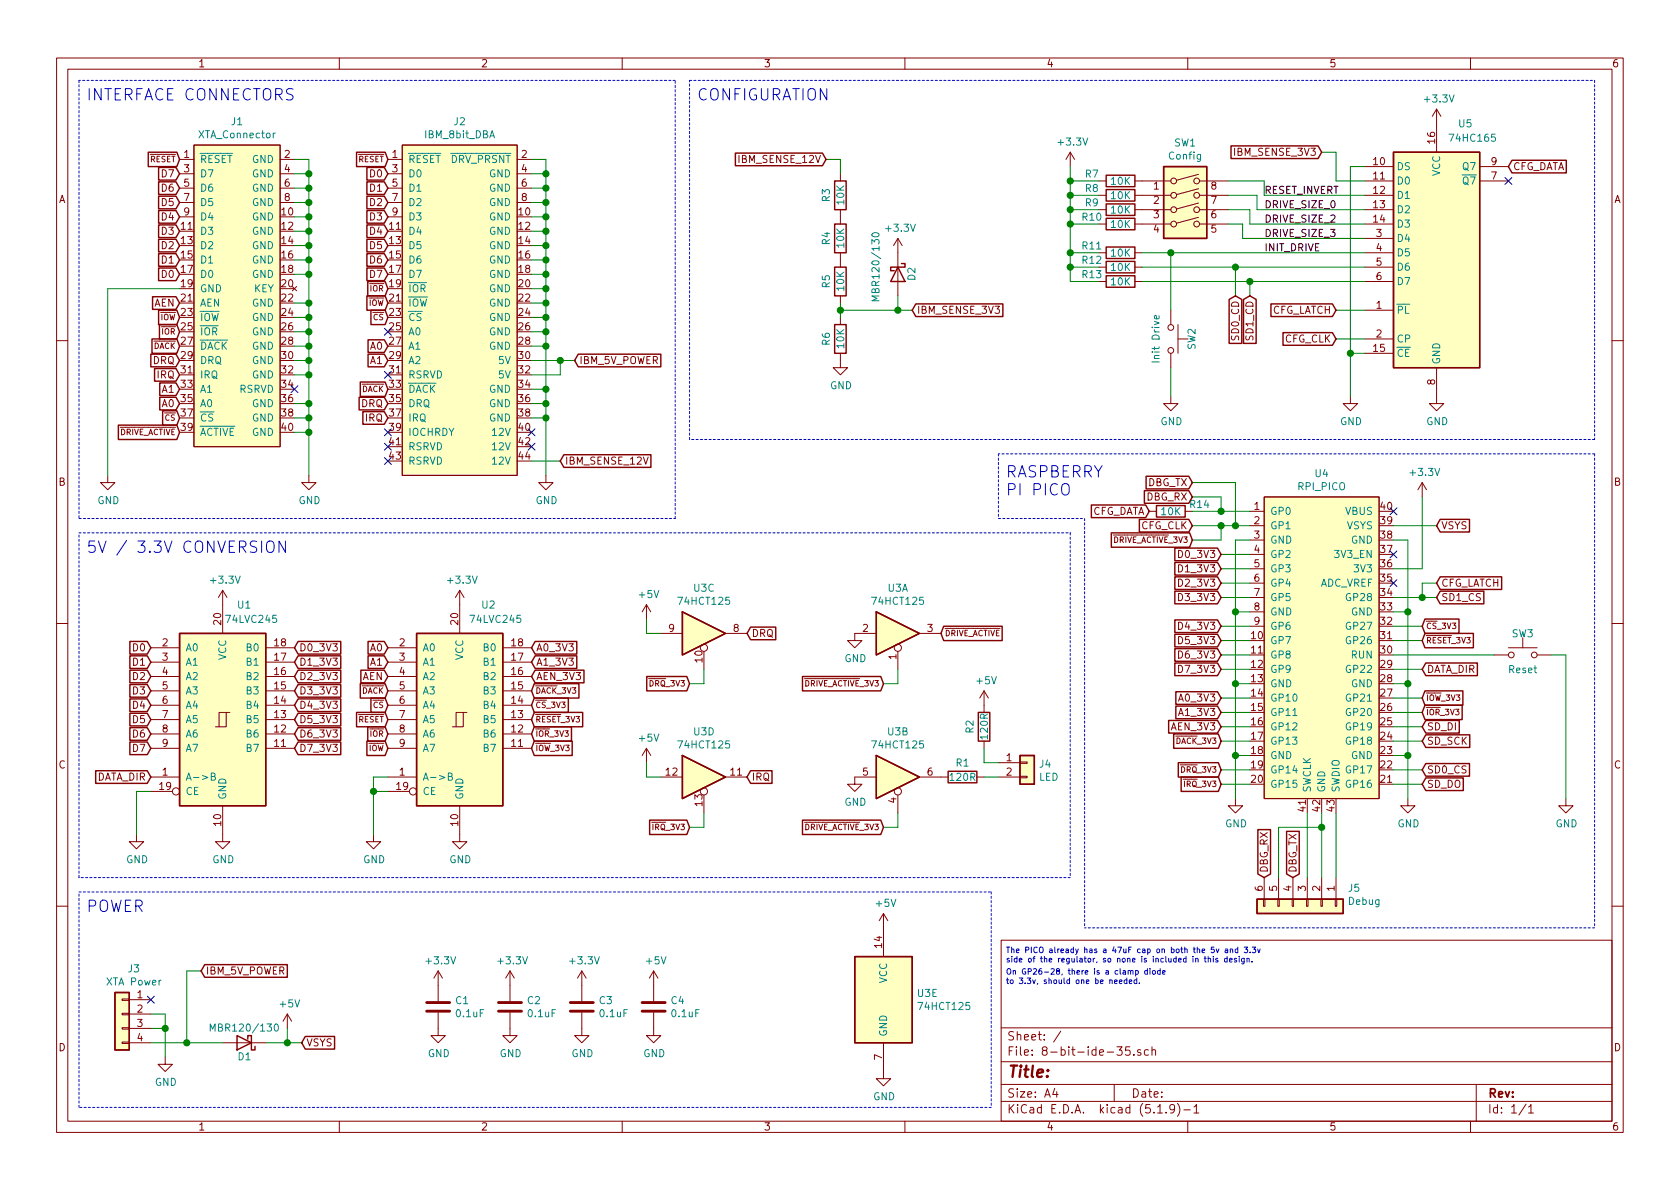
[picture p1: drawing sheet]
EESchema Schematic File Version 4
EELAYER 30 0
EELAYER END
$Descr A4 11693 8268
encoding utf-8
Sheet 1 1
Title ""
Date ""
Rev ""
Comp ""
Comment1 ""
Comment2 ""
Comment3 ""
Comment4 ""
$EndDescr
$Comp
L power:GND #PWR0101
U 1 1
P 3800 3300
F 0 "#PWR0101" H 3800 3050 50  0001 C CNN
F 1 "GND" H 3805 3127 50  0000 C CNN
F 2 "" H 3800 3300 50  0001 C CNN
F 3 "" H 3800 3300 50  0001 C CNN
	1    3800 3300
	1    0    0    -1  
$EndComp
Wire Wire Line
	2150 3300 2150 3000
Wire Wire Line
	2150 1100 2050 1100
Wire Wire Line
	2050 1200 2150 1200
Connection ~ 2150 1200
Wire Wire Line
	2150 1200 2150 1100
Wire Wire Line
	2050 1300 2150 1300
Connection ~ 2150 1300
Wire Wire Line
	2150 1300 2150 1200
Wire Wire Line
	2050 1400 2150 1400
Connection ~ 2150 1400
Wire Wire Line
	2150 1400 2150 1300
Wire Wire Line
	2050 1500 2150 1500
Connection ~ 2150 1500
Wire Wire Line
	2150 1500 2150 1400
Wire Wire Line
	2050 1600 2150 1600
Connection ~ 2150 1600
Wire Wire Line
	2150 1600 2150 1500
Wire Wire Line
	2050 1700 2150 1700
Connection ~ 2150 1700
Wire Wire Line
	2150 1700 2150 1600
Wire Wire Line
	2050 1800 2150 1800
Connection ~ 2150 1800
Wire Wire Line
	2150 1800 2150 1700
Wire Wire Line
	2050 1900 2150 1900
Connection ~ 2150 1900
Wire Wire Line
	2150 1900 2150 1800
Wire Wire Line
	2050 2100 2150 2100
Connection ~ 2150 2100
Wire Wire Line
	2150 2100 2150 1900
Wire Wire Line
	2050 2200 2150 2200
Connection ~ 2150 2200
Wire Wire Line
	2150 2200 2150 2100
Wire Wire Line
	2050 2300 2150 2300
Connection ~ 2150 2300
Wire Wire Line
	2150 2300 2150 2200
Wire Wire Line
	2050 3000 2150 3000
Connection ~ 2150 3000
Wire Wire Line
	2150 3000 2150 2900
Wire Wire Line
	2050 2900 2150 2900
Connection ~ 2150 2900
Wire Wire Line
	2150 2900 2150 2800
Wire Wire Line
	2050 2800 2150 2800
Connection ~ 2150 2800
Wire Wire Line
	2050 2600 2150 2600
Connection ~ 2150 2600
Wire Wire Line
	2150 2600 2150 2500
Wire Wire Line
	2050 2500 2150 2500
Connection ~ 2150 2500
Wire Wire Line
	2150 2500 2150 2400
Wire Wire Line
	2050 2400 2150 2400
Connection ~ 2150 2400
Wire Wire Line
	2150 2400 2150 2300
Text GLabel 1250 2900 0    39   Input ~ 0
~CS
Text GLabel 1250 3000 0    39   Input ~ 0
~DRIVE_ACTIVE
Text GLabel 1250 2800 0    50   Input ~ 0
A0
Text GLabel 1250 2700 0    50   Input ~ 0
A1
Text GLabel 1250 1100 0    39   Input ~ 0
~RESET
Text GLabel 1250 1200 0    50   Input ~ 0
D7
Text GLabel 1250 1300 0    50   Input ~ 0
D6
Text GLabel 1250 1400 0    50   Input ~ 0
D5
Text GLabel 1250 1500 0    50   Input ~ 0
D4
Text GLabel 1250 1600 0    50   Input ~ 0
D3
Text GLabel 1250 1800 0    50   Input ~ 0
D1
Text GLabel 1250 1900 0    50   Input ~ 0
D0
Text GLabel 1250 1700 0    50   Input ~ 0
D2
$Comp
L power:GND #PWR0102
U 1 1
P 750 3300
F 0 "#PWR0102" H 750 3050 50  0001 C CNN
F 1 "GND" H 755 3127 50  0000 C CNN
F 2 "" H 750 3300 50  0001 C CNN
F 3 "" H 750 3300 50  0001 C CNN
	1    750  3300
	1    0    0    -1  
$EndComp
Wire Wire Line
	1250 2000 750  2000
Wire Wire Line
	750  2000 750  3300
Text GLabel 1250 2100 0    50   Input ~ 0
AEN
Text GLabel 1250 2200 0    39   Input ~ 0
~IOW
Text GLabel 1250 2300 0    39   Input ~ 0
~IOR
Text GLabel 1250 2400 0    39   Input ~ 0
~DACK
Text GLabel 1250 2500 0    50   Input ~ 0
DRQ
Text GLabel 1250 2600 0    50   Input ~ 0
IRQ
$Comp
L 00Custom:XTA_Connector J1
U 1 1
P 1650 2000
F 0 "J1" H 1650 3165 50  0000 C CNN
F 1 "XTA_Connector" H 1650 3074 50  0000 C CNN
F 2 "" H 1650 3050 50  0001 C CNN
F 3 "" H 1650 3050 50  0001 C CNN
	1    1650 2000
	1    0    0    -1  
$EndComp
Wire Wire Line
	2150 2600 2150 2800
NoConn ~ 2050 2700
$Comp
L 00Custom:IBM_8bit_DBA J2
U 1 1
P 3200 2000
F 0 "J2" H 3200 3165 50  0000 C CNN
F 1 "IBM_8bit_DBA" H 3200 3074 50  0000 C CNN
F 2 "" H 3200 3050 50  0001 C CNN
F 3 "" H 3200 3050 50  0001 C CNN
	1    3200 2000
	1    0    0    -1  
$EndComp
Text GLabel 2700 1100 0    39   Input ~ 0
~RESET
Text GLabel 2700 1900 0    50   Input ~ 0
D7
Text GLabel 2700 1800 0    50   Input ~ 0
D6
Text GLabel 2700 1700 0    50   Input ~ 0
D5
Text GLabel 2700 1600 0    50   Input ~ 0
D4
Text GLabel 2700 1500 0    50   Input ~ 0
D3
Text GLabel 2700 1300 0    50   Input ~ 0
D1
Text GLabel 2700 1200 0    50   Input ~ 0
D0
Text GLabel 2700 1400 0    50   Input ~ 0
D2
Text GLabel 2700 2000 0    39   Input ~ 0
~IOR
Text GLabel 2700 2100 0    39   Input ~ 0
~IOW
Text GLabel 2700 2200 0    39   Input ~ 0
~CS
NoConn ~ 2700 2300
Text GLabel 2700 2400 0    50   Input ~ 0
A0
Text GLabel 2700 2500 0    50   Input ~ 0
A1
NoConn ~ 2700 2600
NoConn ~ 2700 3100
NoConn ~ 2700 3200
NoConn ~ 3700 3000
NoConn ~ 3700 3100
Text GLabel 2700 2700 0    39   Input ~ 0
~DACK
Text GLabel 2700 2800 0    50   Input ~ 0
DRQ
Text GLabel 2700 2900 0    50   Input ~ 0
IRQ
NoConn ~ 2700 3000
$Comp
L power:GND #PWR01
U 1 1
P 2150 3300
F 0 "#PWR01" H 2150 3050 50  0001 C CNN
F 1 "GND" H 2155 3127 50  0000 C CNN
F 2 "" H 2150 3300 50  0001 C CNN
F 3 "" H 2150 3300 50  0001 C CNN
	1    2150 3300
	1    0    0    -1  
$EndComp
Wire Wire Line
	3700 1200 3800 1200
Wire Wire Line
	3800 1200 3800 1300
Wire Wire Line
	3700 1300 3800 1300
Connection ~ 3800 1300
Wire Wire Line
	3800 1300 3800 1400
Wire Wire Line
	3700 1400 3800 1400
Connection ~ 3800 1400
Wire Wire Line
	3800 1400 3800 1500
Wire Wire Line
	3800 1500 3700 1500
Connection ~ 3800 1500
Wire Wire Line
	3800 1500 3800 1600
Wire Wire Line
	3700 1600 3800 1600
Connection ~ 3800 1600
Wire Wire Line
	3800 1600 3800 1700
Wire Wire Line
	3700 1700 3800 1700
Connection ~ 3800 1700
Wire Wire Line
	3800 1700 3800 1800
Wire Wire Line
	3700 1800 3800 1800
Connection ~ 3800 1800
Wire Wire Line
	3800 1800 3800 1900
Wire Wire Line
	3700 1900 3800 1900
Connection ~ 3800 1900
Wire Wire Line
	3800 1900 3800 2000
Wire Wire Line
	3700 2000 3800 2000
Connection ~ 3800 2000
Wire Wire Line
	3800 2000 3800 2100
Wire Wire Line
	3700 2100 3800 2100
Connection ~ 3800 2100
Wire Wire Line
	3800 2100 3800 2200
Wire Wire Line
	3700 2200 3800 2200
Connection ~ 3800 2200
Wire Wire Line
	3700 2300 3800 2300
Wire Wire Line
	3800 2200 3800 2300
Connection ~ 3800 2300
Wire Wire Line
	3800 2300 3800 2400
Wire Wire Line
	3700 2400 3800 2400
Connection ~ 3800 2400
Wire Wire Line
	3800 2400 3800 2700
Wire Wire Line
	3700 2700 3800 2700
Connection ~ 3800 2700
Wire Wire Line
	3800 2700 3800 2800
Wire Wire Line
	3700 2800 3800 2800
Connection ~ 3800 2800
Wire Wire Line
	3800 2800 3800 2900
Wire Wire Line
	3700 2900 3800 2900
Connection ~ 3800 2900
Wire Wire Line
	3800 2900 3800 3300
Wire Wire Line
	3900 2500 3700 2500
Wire Wire Line
	3700 2600 3900 2600
Wire Wire Line
	3900 2600 3900 2500
Wire Wire Line
	3700 3200 3900 3200
Text GLabel 3900 3200 2    50   Input ~ 0
IBM_SENSE_12V
Connection ~ 3800 1200
Wire Wire Line
	3800 1100 3800 1200
Wire Wire Line
	3700 1100 3800 1100
$Comp
L 00Custom:RPI_PICO U4
U 1 1
P 9200 4450
F 0 "U4" H 9200 5615 50  0000 C CNN
F 1 "RPI_PICO" H 9200 5524 50  0000 C CNN
F 2 "" H 9200 5450 50  0001 C CNN
F 3 "" H 9200 5450 50  0001 C CNN
	1    9200 4450
	1    0    0    -1  
$EndComp
$Comp
L power:GND #PWR017
U 1 1
P 8600 5550
F 0 "#PWR017" H 8600 5300 50  0001 C CNN
F 1 "GND" H 8605 5377 50  0000 C CNN
F 2 "" H 8600 5550 50  0001 C CNN
F 3 "" H 8600 5550 50  0001 C CNN
	1    8600 5550
	1    0    0    -1  
$EndComp
$Comp
L power:GND #PWR019
U 1 1
P 9800 5550
F 0 "#PWR019" H 9800 5300 50  0001 C CNN
F 1 "GND" H 9805 5377 50  0000 C CNN
F 2 "" H 9800 5550 50  0001 C CNN
F 3 "" H 9800 5550 50  0001 C CNN
	1    9800 5550
	1    0    0    -1  
$EndComp
Wire Wire Line
	8600 5550 8600 5250
Wire Wire Line
	8600 3750 8700 3750
Wire Wire Line
	8700 4250 8600 4250
Connection ~ 8600 4250
Wire Wire Line
	8600 4250 8600 3750
Wire Wire Line
	8700 4750 8600 4750
Connection ~ 8600 4750
Wire Wire Line
	8600 4750 8600 4250
Wire Wire Line
	8700 5250 8600 5250
Connection ~ 8600 5250
Wire Wire Line
	8600 5250 8600 4750
Wire Wire Line
	9800 5550 9800 5250
Wire Wire Line
	9800 3750 9700 3750
Wire Wire Line
	9700 5250 9800 5250
Connection ~ 9800 5250
Wire Wire Line
	9800 5250 9800 4750
Wire Wire Line
	9700 4750 9800 4750
Connection ~ 9800 4750
Wire Wire Line
	9800 4750 9800 4250
Wire Wire Line
	9700 4250 9800 4250
Connection ~ 9800 4250
Wire Wire Line
	9800 4250 9800 3750
NoConn ~ 9700 3550
$Comp
L power:+3.3V #PWR020
U 1 1
P 9900 3450
F 0 "#PWR020" H 9900 3300 50  0001 C CNN
F 1 "+3.3V" H 9915 3623 50  0000 C CNN
F 2 "" H 9900 3450 50  0001 C CNN
F 3 "" H 9900 3450 50  0001 C CNN
	1    9900 3450
	1    0    0    -1  
$EndComp
Wire Wire Line
	9700 3950 9900 3950
Wire Wire Line
	9900 3950 9900 3450
NoConn ~ 9700 3850
NoConn ~ 9700 4050
$Comp
L Switch:SW_Push SW3
U 1 1
P 10600 4550
F 0 "SW3" H 10600 4700 50  0000 C CNN
F 1 "Reset" H 10600 4450 50  0000 C CNN
F 2 "" H 10600 4750 50  0001 C CNN
F 3 "~" H 10600 4750 50  0001 C CNN
	1    10600 4550
	1    0    0    -1  
$EndComp
$Comp
L power:GND #PWR021
U 1 1
P 10900 5550
F 0 "#PWR021" H 10900 5300 50  0001 C CNN
F 1 "GND" H 10905 5377 50  0000 C CNN
F 2 "" H 10900 5550 50  0001 C CNN
F 3 "" H 10900 5550 50  0001 C CNN
	1    10900 5550
	1    0    0    -1  
$EndComp
Wire Wire Line
	10900 5550 10900 4550
Wire Wire Line
	10900 4550 10800 4550
Wire Wire Line
	10400 4550 9700 4550
Text GLabel 8500 3850 0    50   Input ~ 0
D0_3V3
Text GLabel 8500 3950 0    50   Input ~ 0
D1_3V3
Text GLabel 8500 4050 0    50   Input ~ 0
D2_3V3
Wire Wire Line
	8500 3850 8700 3850
Text GLabel 8500 4150 0    50   Input ~ 0
D3_3V3
Wire Wire Line
	8500 3950 8700 3950
Text GLabel 8500 4350 0    50   Input ~ 0
D4_3V3
Wire Wire Line
	8500 4050 8700 4050
Text GLabel 8500 4450 0    50   Input ~ 0
D5_3V3
Wire Wire Line
	8500 4150 8700 4150
Text GLabel 8500 4550 0    50   Input ~ 0
D6_3V3
Wire Wire Line
	8500 4350 8700 4350
Text GLabel 8500 4650 0    50   Input ~ 0
D7_3V3
Wire Wire Line
	8500 4450 8700 4450
Text GLabel 8500 4850 0    50   Input ~ 0
A0_3V3
Wire Wire Line
	8500 4550 8700 4550
Text GLabel 8500 4950 0    50   Input ~ 0
A1_3V3
Wire Wire Line
	8500 4650 8700 4650
Text Notes 7000 6850 0    39   ~ 0
On GP26-28, there is a clamp diode\nto 3.3v, should one be needed.
Wire Wire Line
	8500 4850 8700 4850
Text GLabel 8500 5050 0    50   Input ~ 0
AEN_3V3
Text GLabel 8500 5150 0    39   Input ~ 0
~DACK~_3V3
Text GLabel 8500 5350 0    39   Input ~ 0
~DRQ~_3V3
Text GLabel 8500 5450 0    39   Input ~ 0
~IRQ~_3V3
Text GLabel 9900 4950 2    39   Input ~ 0
~IOR~_3V3
Text GLabel 9900 4850 2    39   Input ~ 0
~IOW~_3V3
Text GLabel 9900 4450 2    39   Input ~ 0
~RESET~_3V3
Wire Wire Line
	8500 4950 8700 4950
Wire Wire Line
	8700 5050 8500 5050
Wire Wire Line
	8500 5150 8700 5150
Wire Wire Line
	9900 5150 9700 5150
Wire Wire Line
	8500 5450 8700 5450
Wire Wire Line
	8700 5350 8500 5350
Text GLabel 9900 4350 2    39   Input ~ 0
~CS~_3V3
Wire Wire Line
	9900 5450 9700 5450
$Comp
L 74xx:74LS245 U1
U 1 1
P 1550 5000
F 0 "U1" H 1700 5800 50  0000 C CNN
F 1 "74LVC245" H 1750 5700 50  0000 C CNN
F 2 "" H 1550 5000 50  0001 C CNN
F 3 "http://www.ti.com/lit/gpn/sn74LS245" H 1550 5000 50  0001 C CNN
	1    1550 5000
	1    0    0    -1  
$EndComp
$Comp
L 74xx:74LS245 U2
U 1 1
P 3200 5000
F 0 "U2" H 3400 5800 50  0000 C CNN
F 1 "74LVC245" H 3450 5700 50  0000 C CNN
F 2 "" H 3200 5000 50  0001 C CNN
F 3 "http://www.ti.com/lit/gpn/sn74LS245" H 3200 5000 50  0001 C CNN
	1    3200 5000
	1    0    0    -1  
$EndComp
Text GLabel 2050 4500 2    50   Input ~ 0
D0_3V3
Text GLabel 2050 4600 2    50   Input ~ 0
D1_3V3
Text GLabel 2050 4700 2    50   Input ~ 0
D2_3V3
Text GLabel 2050 4800 2    50   Input ~ 0
D3_3V3
Text GLabel 2050 4900 2    50   Input ~ 0
D4_3V3
Text GLabel 2050 5000 2    50   Input ~ 0
D5_3V3
Text GLabel 2050 5100 2    50   Input ~ 0
D6_3V3
Text GLabel 2050 5200 2    50   Input ~ 0
D7_3V3
Text GLabel 1050 5200 0    50   Input ~ 0
D7
Text GLabel 1050 5100 0    50   Input ~ 0
D6
Text GLabel 1050 5000 0    50   Input ~ 0
D5
Text GLabel 1050 4900 0    50   Input ~ 0
D4
Text GLabel 1050 4800 0    50   Input ~ 0
D3
Text GLabel 1050 4600 0    50   Input ~ 0
D1
Text GLabel 1050 4500 0    50   Input ~ 0
D0
Text GLabel 1050 4700 0    50   Input ~ 0
D2
$Comp
L power:GND #PWR04
U 1 1
P 1550 5800
F 0 "#PWR04" H 1550 5550 50  0001 C CNN
F 1 "GND" H 1555 5627 50  0000 C CNN
F 2 "" H 1550 5800 50  0001 C CNN
F 3 "" H 1550 5800 50  0001 C CNN
	1    1550 5800
	1    0    0    -1  
$EndComp
$Comp
L power:GND #PWR08
U 1 1
P 3200 5800
F 0 "#PWR08" H 3200 5550 50  0001 C CNN
F 1 "GND" H 3205 5627 50  0000 C CNN
F 2 "" H 3200 5800 50  0001 C CNN
F 3 "" H 3200 5800 50  0001 C CNN
	1    3200 5800
	1    0    0    -1  
$EndComp
$Comp
L power:+3.3V #PWR03
U 1 1
P 1550 4200
F 0 "#PWR03" H 1550 4050 50  0001 C CNN
F 1 "+3.3V" H 1565 4373 50  0000 C CNN
F 2 "" H 1550 4200 50  0001 C CNN
F 3 "" H 1550 4200 50  0001 C CNN
	1    1550 4200
	1    0    0    -1  
$EndComp
$Comp
L power:+3.3V #PWR07
U 1 1
P 3200 4200
F 0 "#PWR07" H 3200 4050 50  0001 C CNN
F 1 "+3.3V" H 3215 4373 50  0000 C CNN
F 2 "" H 3200 4200 50  0001 C CNN
F 3 "" H 3200 4200 50  0001 C CNN
	1    3200 4200
	1    0    0    -1  
$EndComp
Text GLabel 3700 4500 2    50   Input ~ 0
A0_3V3
Text GLabel 3700 4600 2    50   Input ~ 0
A1_3V3
Text GLabel 3700 4700 2    50   Input ~ 0
AEN_3V3
Text GLabel 3700 4800 2    39   Input ~ 0
~DACK~_3V3
Text GLabel 4800 5750 0    39   Input ~ 0
~IRQ~_3V3
Text GLabel 3700 5100 2    39   Input ~ 0
~IOR~_3V3
Text GLabel 3700 5200 2    39   Input ~ 0
~IOW~_3V3
Text GLabel 2700 5100 0    39   Input ~ 0
~IOR
Text GLabel 2700 5200 0    39   Input ~ 0
~IOW
Text GLabel 2700 4900 0    39   Input ~ 0
~CS
Text GLabel 2700 4500 0    50   Input ~ 0
A0
Text GLabel 2700 4600 0    50   Input ~ 0
A1
Text GLabel 2700 4800 0    39   Input ~ 0
~DACK
Text GLabel 5200 5400 2    50   Input ~ 0
IRQ
Text GLabel 2700 4700 0    50   Input ~ 0
AEN
$Comp
L power:GND #PWR06
U 1 1
P 2600 5800
F 0 "#PWR06" H 2600 5550 50  0001 C CNN
F 1 "GND" H 2605 5627 50  0000 C CNN
F 2 "" H 2600 5800 50  0001 C CNN
F 3 "" H 2600 5800 50  0001 C CNN
	1    2600 5800
	1    0    0    -1  
$EndComp
Wire Wire Line
	2700 5400 2600 5400
Wire Wire Line
	2600 5400 2600 5500
Wire Wire Line
	2700 5500 2600 5500
Connection ~ 2600 5500
Wire Wire Line
	2600 5500 2600 5800
$Comp
L power:GND #PWR02
U 1 1
P 950 5800
F 0 "#PWR02" H 950 5550 50  0001 C CNN
F 1 "GND" H 955 5627 50  0000 C CNN
F 2 "" H 950 5800 50  0001 C CNN
F 3 "" H 950 5800 50  0001 C CNN
	1    950  5800
	1    0    0    -1  
$EndComp
Wire Wire Line
	1050 5500 950  5500
Wire Wire Line
	950  5500 950  5800
Text GLabel 9900 4650 2    50   Input ~ 0
DATA_DIR
Text GLabel 1050 5400 0    50   Input ~ 0
DATA_DIR
Text GLabel 6350 2150 2    50   Input ~ 0
IBM_SENSE_3V3
Text GLabel 3700 5000 2    39   Input ~ 0
~RESET~_3V3
Text GLabel 3700 4900 2    39   Input ~ 0
~CS~_3V3
Text GLabel 2700 5000 0    39   Input ~ 0
~RESET
Text GLabel 5750 1100 0    50   Input ~ 0
IBM_SENSE_12V
Text GLabel 6550 4400 2    39   Input ~ 0
~DRIVE_ACTIVE
Wire Wire Line
	9900 5050 9700 5050
Text GLabel 8300 3750 0    39   Input ~ 0
~DRIVE_ACTIVE~_3V3
Text GLabel 6150 4750 0    39   Input ~ 0
~DRIVE_ACTIVE~_3V3
$Comp
L Device:R R1
U 1 1
P 6700 5400
F 0 "R1" V 6600 5400 50  0000 C CNN
F 1 "120R" V 6700 5400 50  0000 C CNN
F 2 "Resistor_SMD:R_1206_3216Metric" V 6630 5400 50  0001 C CNN
F 3 "~" H 6700 5400 50  0001 C CNN
F 4 "C17909" V 6700 5400 50  0001 C CNN "LCSC"
	1    6700 5400
	0    1    1    0   
$EndComp
$Comp
L Connector_Generic:Conn_01x02 J4
U 1 1
P 7150 5300
F 0 "J4" H 7230 5292 50  0000 L CNN
F 1 "LED" H 7230 5201 50  0000 L CNN
F 2 "" H 7150 5300 50  0001 C CNN
F 3 "~" H 7150 5300 50  0001 C CNN
	1    7150 5300
	1    0    0    -1  
$EndComp
$Comp
L Device:R R2
U 1 1
P 6850 5050
F 0 "R2" V 6750 5050 50  0000 C CNN
F 1 "120R" V 6850 5050 50  0000 C CNN
F 2 "Resistor_SMD:R_1206_3216Metric" V 6780 5050 50  0001 C CNN
F 3 "~" H 6850 5050 50  0001 C CNN
F 4 "C17909" V 6850 5050 50  0001 C CNN "LCSC"
	1    6850 5050
	1    0    0    -1  
$EndComp
Wire Wire Line
	6850 5200 6850 5300
Wire Wire Line
	6850 5300 6950 5300
Wire Wire Line
	6850 5400 6950 5400
Text GLabel 10000 3650 2    50   Input ~ 0
VSYS
Text GLabel 4000 2500 2    50   Input ~ 0
IBM_5V_POWER
Wire Wire Line
	4000 2500 3900 2500
Connection ~ 3900 2500
Wire Wire Line
	10000 3650 9700 3650
$Comp
L power:+5V #PWR014
U 1 1
P 6150 6450
F 0 "#PWR014" H 6150 6300 50  0001 C CNN
F 1 "+5V" H 6165 6623 50  0000 C CNN
F 2 "" H 6150 6450 50  0001 C CNN
F 3 "" H 6150 6450 50  0001 C CNN
	1    6150 6450
	1    0    0    -1  
$EndComp
$Comp
L power:+5V #PWR016
U 1 1
P 6850 4900
F 0 "#PWR016" H 6850 4750 50  0001 C CNN
F 1 "+5V" H 6865 5073 50  0000 C CNN
F 2 "" H 6850 4900 50  0001 C CNN
F 3 "" H 6850 4900 50  0001 C CNN
	1    6850 4900
	1    0    0    -1  
$EndComp
$Comp
L 74xx:74LS125 U3
U 1 1
P 6250 4400
F 0 "U3" H 6250 4717 50  0000 C CNN
F 1 "74HCT125" H 6250 4626 50  0000 C CNN
F 2 "" H 6250 4400 50  0001 C CNN
F 3 "http://www.ti.com/lit/gpn/sn74LS125" H 6250 4400 50  0001 C CNN
	1    6250 4400
	1    0    0    -1  
$EndComp
$Comp
L 74xx:74LS125 U3
U 2 1
P 6250 5400
F 0 "U3" H 6250 5717 50  0000 C CNN
F 1 "74HCT125" H 6250 5626 50  0000 C CNN
F 2 "" H 6250 5400 50  0001 C CNN
F 3 "http://www.ti.com/lit/gpn/sn74LS125" H 6250 5400 50  0001 C CNN
	2    6250 5400
	1    0    0    -1  
$EndComp
$Comp
L 74xx:74LS125 U3
U 4 1
P 4900 5400
F 0 "U3" H 4900 5717 50  0000 C CNN
F 1 "74HCT125" H 4900 5626 50  0000 C CNN
F 2 "" H 4900 5400 50  0001 C CNN
F 3 "http://www.ti.com/lit/gpn/sn74LS125" H 4900 5400 50  0001 C CNN
	4    4900 5400
	1    0    0    -1  
$EndComp
$Comp
L power:GND #PWR015
U 1 1
P 6150 7450
F 0 "#PWR015" H 6150 7200 50  0001 C CNN
F 1 "GND" H 6155 7277 50  0000 C CNN
F 2 "" H 6150 7450 50  0001 C CNN
F 3 "" H 6150 7450 50  0001 C CNN
	1    6150 7450
	1    0    0    -1  
$EndComp
Text GLabel 6150 5750 0    39   Input ~ 0
~DRIVE_ACTIVE~_3V3
Wire Wire Line
	4900 5650 4900 5750
Wire Wire Line
	4900 5750 4800 5750
$Comp
L power:+5V #PWR010
U 1 1
P 4500 5300
F 0 "#PWR010" H 4500 5150 50  0001 C CNN
F 1 "+5V" H 4515 5473 50  0000 C CNN
F 2 "" H 4500 5300 50  0001 C CNN
F 3 "" H 4500 5300 50  0001 C CNN
	1    4500 5300
	1    0    0    -1  
$EndComp
Wire Wire Line
	4500 4300 4500 4400
Wire Wire Line
	4500 5300 4500 5400
Wire Wire Line
	4500 5400 4600 5400
$Comp
L power:GND #PWR018
U 1 1
P 5850 2500
F 0 "#PWR018" H 5850 2250 50  0001 C CNN
F 1 "GND" H 5855 2327 50  0000 C CNN
F 2 "" H 5850 2500 50  0001 C CNN
F 3 "" H 5850 2500 50  0001 C CNN
	1    5850 2500
	1    0    0    -1  
$EndComp
$Comp
L Device:R R3
U 1 1
P 5850 1350
F 0 "R3" V 5750 1350 50  0000 C CNN
F 1 "10K" V 5850 1350 50  0000 C CNN
F 2 "Resistor_SMD:R_1206_3216Metric" V 5780 1350 50  0001 C CNN
F 3 "~" H 5850 1350 50  0001 C CNN
F 4 "C17902" V 5850 1350 50  0001 C CNN "LCSC"
	1    5850 1350
	1    0    0    -1  
$EndComp
$Comp
L Device:R R4
U 1 1
P 5850 1650
F 0 "R4" V 5750 1650 50  0000 C CNN
F 1 "10K" V 5850 1650 50  0000 C CNN
F 2 "Resistor_SMD:R_1206_3216Metric" V 5780 1650 50  0001 C CNN
F 3 "~" H 5850 1650 50  0001 C CNN
F 4 "C17902" V 5850 1650 50  0001 C CNN "LCSC"
	1    5850 1650
	1    0    0    -1  
$EndComp
$Comp
L Device:R R5
U 1 1
P 5850 1950
F 0 "R5" V 5750 1950 50  0000 C CNN
F 1 "10K" V 5850 1950 50  0000 C CNN
F 2 "Resistor_SMD:R_1206_3216Metric" V 5780 1950 50  0001 C CNN
F 3 "~" H 5850 1950 50  0001 C CNN
F 4 "C17902" V 5850 1950 50  0001 C CNN "LCSC"
	1    5850 1950
	1    0    0    -1  
$EndComp
$Comp
L Device:R R6
U 1 1
P 5850 2350
F 0 "R6" V 5750 2350 50  0000 C CNN
F 1 "10K" V 5850 2350 50  0000 C CNN
F 2 "Resistor_SMD:R_1206_3216Metric" V 5780 2350 50  0001 C CNN
F 3 "~" H 5850 2350 50  0001 C CNN
F 4 "C17902" V 5850 2350 50  0001 C CNN "LCSC"
	1    5850 2350
	1    0    0    -1  
$EndComp
Wire Wire Line
	5750 1100 5850 1100
Wire Wire Line
	5850 1100 5850 1200
Wire Wire Line
	5850 2100 5850 2150
Wire Wire Line
	5850 2150 6250 2150
Connection ~ 5850 2150
Wire Wire Line
	5850 2150 5850 2200
$Comp
L power:GND #PWR013
U 1 1
P 5950 5400
F 0 "#PWR013" H 5950 5150 50  0001 C CNN
F 1 "GND" H 5955 5227 50  0000 C CNN
F 2 "" H 5950 5400 50  0001 C CNN
F 3 "" H 5950 5400 50  0001 C CNN
	1    5950 5400
	1    0    0    -1  
$EndComp
$Comp
L power:GND #PWR012
U 1 1
P 5950 4400
F 0 "#PWR012" H 5950 4150 50  0001 C CNN
F 1 "GND" H 5955 4227 50  0000 C CNN
F 2 "" H 5950 4400 50  0001 C CNN
F 3 "" H 5950 4400 50  0001 C CNN
	1    5950 4400
	1    0    0    -1  
$EndComp
Wire Wire Line
	6150 4750 6250 4750
Wire Wire Line
	6250 4750 6250 4650
Wire Wire Line
	6150 5750 6250 5750
Wire Wire Line
	6250 5750 6250 5650
Text GLabel 9900 5450 2    50   Input ~ 0
SD_DO
Text GLabel 9900 5050 2    50   Input ~ 0
SD_DI
Text GLabel 9900 5150 2    50   Input ~ 0
SD_SCK
Text GLabel 10000 4150 2    50   Input ~ 0
SD1_CS
Text GLabel 8700 2050 3    50   Input ~ 0
SD1_CD
$Comp
L Connector_Generic:Conn_01x06 J5
U 1 1
P 9100 6300
F 0 "J5" V 8972 6580 50  0000 L CNN
F 1 "Debug" V 9063 6580 50  0000 L CNN
F 2 "" H 9100 6300 50  0001 C CNN
F 3 "~" H 9100 6300 50  0001 C CNN
	1    9100 6300
	0    1    1    0   
$EndComp
Wire Wire Line
	9100 5650 9100 6100
Wire Wire Line
	9300 5650 9300 6100
Wire Wire Line
	9200 6100 9200 5750
Wire Wire Line
	8900 6100 8900 5750
Wire Wire Line
	8900 5750 9200 5750
Connection ~ 9200 5750
Wire Wire Line
	9200 5750 9200 5650
Text GLabel 8800 6100 1    50   Input ~ 0
DBG_RX
Text GLabel 9000 6100 1    50   Input ~ 0
DBG_TX
Wire Wire Line
	9900 4950 9700 4950
Wire Wire Line
	9900 4850 9700 4850
Wire Wire Line
	9900 4450 9700 4450
Wire Wire Line
	9900 4350 9700 4350
$Comp
L 74xx:74HC165 U5
U 1 1
P 10000 1750
F 0 "U5" H 10200 2650 50  0000 C CNN
F 1 "74HC165" H 10250 2550 50  0000 C CNN
F 2 "" H 10000 1750 50  0001 C CNN
F 3 "https://assets.nexperia.com/documents/data-sheet/74HC_HCT165.pdf" H 10000 1750 50  0001 C CNN
	1    10000 1750
	1    0    0    -1  
$EndComp
Wire Wire Line
	9900 4650 9700 4650
$Comp
L power:+3.3V #PWR025
U 1 1
P 10000 850
F 0 "#PWR025" H 10000 700 50  0001 C CNN
F 1 "+3.3V" H 10015 1023 50  0000 C CNN
F 2 "" H 10000 850 50  0001 C CNN
F 3 "" H 10000 850 50  0001 C CNN
	1    10000 850 
	1    0    0    -1  
$EndComp
$Comp
L power:GND #PWR026
U 1 1
P 10000 2750
F 0 "#PWR026" H 10000 2500 50  0001 C CNN
F 1 "GND" H 10005 2577 50  0000 C CNN
F 2 "" H 10000 2750 50  0001 C CNN
F 3 "" H 10000 2750 50  0001 C CNN
	1    10000 2750
	1    0    0    -1  
$EndComp
$Comp
L power:GND #PWR024
U 1 1
P 9400 2750
F 0 "#PWR024" H 9400 2500 50  0001 C CNN
F 1 "GND" H 9405 2577 50  0000 C CNN
F 2 "" H 9400 2750 50  0001 C CNN
F 3 "" H 9400 2750 50  0001 C CNN
	1    9400 2750
	1    0    0    -1  
$EndComp
Wire Wire Line
	9500 2450 9400 2450
Wire Wire Line
	9400 2450 9400 2750
Text GLabel 8300 3650 0    50   Input ~ 0
CFG_CLK
Text GLabel 9300 2350 0    50   Input ~ 0
CFG_CLK
NoConn ~ 10500 1250
Text GLabel 10500 1150 2    50   Input ~ 0
CFG_DATA
Text GLabel 9200 1050 0    50   Input ~ 0
IBM_SENSE_3V3
$Comp
L Device:D_Schottky D2
U 1 1
P 6250 1900
F 0 "D2" H 6300 2000 50  0000 R CNN
F 1 "MBR120/130" H 6450 1750 50  0000 R CNN
F 2 "Diode_SMD:D_SOD-123" H 6250 1900 50  0001 C CNN
F 3 "~" H 6250 1900 50  0001 C CNN
	1    6250 1900
	0    1    1    0   
$EndComp
$Comp
L power:+3.3V #PWR022
U 1 1
P 6250 1750
F 0 "#PWR022" H 6250 1600 50  0001 C CNN
F 1 "+3.3V" H 6265 1923 50  0000 C CNN
F 2 "" H 6250 1750 50  0001 C CNN
F 3 "" H 6250 1750 50  0001 C CNN
	1    6250 1750
	1    0    0    -1  
$EndComp
Wire Wire Line
	6250 2050 6250 2150
Connection ~ 6250 2150
Wire Wire Line
	6250 2150 6350 2150
Wire Wire Line
	9700 4150 9900 4150
Wire Wire Line
	9500 1150 9400 1150
Connection ~ 9400 2450
Wire Wire Line
	9500 1250 9300 1250
Wire Wire Line
	9300 1250 9300 1050
Wire Wire Line
	9300 1050 9200 1050
$Comp
L Device:R R7
U 1 1
P 7800 1250
F 0 "R7" V 7750 1050 50  0000 C CNN
F 1 "10K" V 7800 1250 50  0000 C CNN
F 2 "Resistor_SMD:R_1206_3216Metric" V 7730 1250 50  0001 C CNN
F 3 "~" H 7800 1250 50  0001 C CNN
F 4 "C17902" V 7800 1250 50  0001 C CNN "LCSC"
	1    7800 1250
	0    1    1    0   
$EndComp
$Comp
L Device:R R8
U 1 1
P 7800 1350
F 0 "R8" V 7750 1150 50  0000 C CNN
F 1 "10K" V 7800 1350 50  0000 C CNN
F 2 "Resistor_SMD:R_1206_3216Metric" V 7730 1350 50  0001 C CNN
F 3 "~" H 7800 1350 50  0001 C CNN
F 4 "C17902" V 7800 1350 50  0001 C CNN "LCSC"
	1    7800 1350
	0    1    1    0   
$EndComp
$Comp
L Device:R R9
U 1 1
P 7800 1450
F 0 "R9" V 7750 1250 50  0000 C CNN
F 1 "10K" V 7800 1450 50  0000 C CNN
F 2 "Resistor_SMD:R_1206_3216Metric" V 7730 1450 50  0001 C CNN
F 3 "~" H 7800 1450 50  0001 C CNN
F 4 "C17902" V 7800 1450 50  0001 C CNN "LCSC"
	1    7800 1450
	0    1    1    0   
$EndComp
$Comp
L Device:R R10
U 1 1
P 7800 1550
F 0 "R10" V 7750 1350 50  0000 C CNN
F 1 "10K" V 7800 1550 50  0000 C CNN
F 2 "Resistor_SMD:R_1206_3216Metric" V 7730 1550 50  0001 C CNN
F 3 "~" H 7800 1550 50  0001 C CNN
F 4 "C17902" V 7800 1550 50  0001 C CNN "LCSC"
	1    7800 1550
	0    1    1    0   
$EndComp
$Comp
L Device:R R11
U 1 1
P 7800 1750
F 0 "R11" V 7750 1550 50  0000 C CNN
F 1 "10K" V 7800 1750 50  0000 C CNN
F 2 "Resistor_SMD:R_1206_3216Metric" V 7730 1750 50  0001 C CNN
F 3 "~" H 7800 1750 50  0001 C CNN
F 4 "C17902" V 7800 1750 50  0001 C CNN "LCSC"
	1    7800 1750
	0    1    1    0   
$EndComp
Wire Wire Line
	7650 1250 7450 1250
Wire Wire Line
	7450 1250 7450 1150
Wire Wire Line
	7450 1250 7450 1350
Connection ~ 7450 1250
Wire Wire Line
	7650 1550 7450 1550
Connection ~ 7450 1550
Wire Wire Line
	7450 1550 7450 1750
Wire Wire Line
	7650 1450 7450 1450
Connection ~ 7450 1450
Wire Wire Line
	7450 1450 7450 1550
Wire Wire Line
	7650 1350 7450 1350
Connection ~ 7450 1350
Wire Wire Line
	7450 1350 7450 1450
$Comp
L power:+3.3V #PWR023
U 1 1
P 7450 1150
F 0 "#PWR023" H 7450 1000 50  0001 C CNN
F 1 "+3.3V" H 7465 1323 50  0000 C CNN
F 2 "" H 7450 1150 50  0001 C CNN
F 3 "" H 7450 1150 50  0001 C CNN
	1    7450 1150
	1    0    0    -1  
$EndComp
Wire Wire Line
	9300 2150 9500 2150
Wire Wire Line
	9500 2350 9300 2350
Text Label 8800 1350 0    50   ~ 0
RESET_INVERT
Text Label 8800 1450 0    50   ~ 0
DRIVE_SIZE_0
Text Label 8800 1550 0    50   ~ 0
DRIVE_SIZE_2
Text Label 8800 1650 0    50   ~ 0
DRIVE_SIZE_3
$Comp
L Switch:SW_Push SW2
U 1 1
P 8150 2350
F 0 "SW2" H 8150 2500 50  0000 C CNN
F 1 "Init Drive" H 8150 2250 50  0000 C CNN
F 2 "" H 8150 2550 50  0001 C CNN
F 3 "~" H 8150 2550 50  0001 C CNN
	1    8150 2350
	0    1    1    0   
$EndComp
$Comp
L power:GND #PWR027
U 1 1
P 8150 2750
F 0 "#PWR027" H 8150 2500 50  0001 C CNN
F 1 "GND" H 8155 2577 50  0000 C CNN
F 2 "" H 8150 2750 50  0001 C CNN
F 3 "" H 8150 2750 50  0001 C CNN
	1    8150 2750
	1    0    0    -1  
$EndComp
Wire Wire Line
	8150 2550 8150 2750
Text Label 8800 1750 0    50   ~ 0
INIT_DRIVE
$Comp
L Switch:SW_DIP_x04 SW1
U 1 1
P 8250 1450
F 0 "SW1" H 8250 1917 50  0000 C CNN
F 1 "Config" H 8250 1826 50  0000 C CNN
F 2 "" H 8250 1450 50  0001 C CNN
F 3 "~" H 8250 1450 50  0001 C CNN
F 4 "" H 8250 1450 50  0001 C CNN "LCSC"
F 5 "" H 8250 1450 50  0001 C CNN "Part options"
	1    8250 1450
	1    0    0    -1  
$EndComp
Wire Wire Line
	8150 1750 9500 1750
Wire Wire Line
	9400 1150 9400 2450
Wire Wire Line
	8550 1250 8800 1250
Wire Wire Line
	8800 1250 8800 1350
Wire Wire Line
	8800 1350 9500 1350
Wire Wire Line
	8550 1350 8750 1350
Wire Wire Line
	8750 1350 8750 1450
Wire Wire Line
	8750 1450 9500 1450
Wire Wire Line
	8700 1450 8700 1550
Wire Wire Line
	8700 1550 9500 1550
Wire Wire Line
	8550 1450 8700 1450
Wire Wire Line
	8550 1550 8650 1550
Wire Wire Line
	8650 1550 8650 1650
Wire Wire Line
	8650 1650 9500 1650
Wire Wire Line
	7650 1750 7450 1750
Wire Wire Line
	7950 1750 8150 1750
Connection ~ 8150 1750
Wire Wire Line
	8150 1750 8150 2150
$Comp
L Device:R R12
U 1 1
P 7800 1850
F 0 "R12" V 7750 1650 50  0000 C CNN
F 1 "10K" V 7800 1850 50  0000 C CNN
F 2 "Resistor_SMD:R_1206_3216Metric" V 7730 1850 50  0001 C CNN
F 3 "~" H 7800 1850 50  0001 C CNN
F 4 "C17902" V 7800 1850 50  0001 C CNN "LCSC"
	1    7800 1850
	0    1    1    0   
$EndComp
Wire Wire Line
	7650 1850 7450 1850
$Comp
L Device:R R13
U 1 1
P 7800 1950
F 0 "R13" V 7750 1750 50  0000 C CNN
F 1 "10K" V 7800 1950 50  0000 C CNN
F 2 "Resistor_SMD:R_1206_3216Metric" V 7730 1950 50  0001 C CNN
F 3 "~" H 7800 1950 50  0001 C CNN
F 4 "C17902" V 7800 1950 50  0001 C CNN "LCSC"
	1    7800 1950
	0    1    1    0   
$EndComp
Wire Wire Line
	7650 1950 7450 1950
Wire Wire Line
	7450 1750 7450 1850
Connection ~ 7450 1750
Connection ~ 7450 1850
Wire Wire Line
	7450 1850 7450 1950
Wire Wire Line
	9500 1950 8700 1950
Wire Wire Line
	8700 2050 8700 1950
Connection ~ 8700 1950
Wire Wire Line
	8700 1950 7950 1950
$Comp
L Device:C C1
U 1 1
P 3050 7000
F 0 "C1" H 3165 7046 50  0000 L CNN
F 1 "0.1uF" H 3165 6955 50  0000 L CNN
F 2 "Capacitor_SMD:C_1206_3216Metric" H 3088 6850 50  0001 C CNN
F 3 "~" H 3050 7000 50  0001 C CNN
F 4 " C24497" H 3050 7000 50  0001 C CNN "LCSC"
	1    3050 7000
	1    0    0    -1  
$EndComp
$Comp
L power:GND #PWR029
U 1 1
P 3050 7150
F 0 "#PWR029" H 3050 6900 50  0001 C CNN
F 1 "GND" H 3055 6977 50  0000 C CNN
F 2 "" H 3050 7150 50  0001 C CNN
F 3 "" H 3050 7150 50  0001 C CNN
	1    3050 7150
	1    0    0    -1  
$EndComp
$Comp
L power:+3.3V #PWR028
U 1 1
P 3050 6850
F 0 "#PWR028" H 3050 6700 50  0001 C CNN
F 1 "+3.3V" H 3065 7023 50  0000 C CNN
F 2 "" H 3050 6850 50  0001 C CNN
F 3 "" H 3050 6850 50  0001 C CNN
	1    3050 6850
	1    0    0    -1  
$EndComp
$Comp
L Device:C C2
U 1 1
P 3550 7000
F 0 "C2" H 3665 7046 50  0000 L CNN
F 1 "0.1uF" H 3665 6955 50  0000 L CNN
F 2 "Capacitor_SMD:C_1206_3216Metric" H 3588 6850 50  0001 C CNN
F 3 "~" H 3550 7000 50  0001 C CNN
F 4 " C24497" H 3550 7000 50  0001 C CNN "LCSC"
	1    3550 7000
	1    0    0    -1  
$EndComp
$Comp
L power:GND #PWR031
U 1 1
P 3550 7150
F 0 "#PWR031" H 3550 6900 50  0001 C CNN
F 1 "GND" H 3555 6977 50  0000 C CNN
F 2 "" H 3550 7150 50  0001 C CNN
F 3 "" H 3550 7150 50  0001 C CNN
	1    3550 7150
	1    0    0    -1  
$EndComp
$Comp
L power:+3.3V #PWR030
U 1 1
P 3550 6850
F 0 "#PWR030" H 3550 6700 50  0001 C CNN
F 1 "+3.3V" H 3565 7023 50  0000 C CNN
F 2 "" H 3550 6850 50  0001 C CNN
F 3 "" H 3550 6850 50  0001 C CNN
	1    3550 6850
	1    0    0    -1  
$EndComp
$Comp
L Device:C C3
U 1 1
P 4050 7000
F 0 "C3" H 4165 7046 50  0000 L CNN
F 1 "0.1uF" H 4165 6955 50  0000 L CNN
F 2 "Capacitor_SMD:C_1206_3216Metric" H 4088 6850 50  0001 C CNN
F 3 "~" H 4050 7000 50  0001 C CNN
F 4 " C24497" H 4050 7000 50  0001 C CNN "LCSC"
	1    4050 7000
	1    0    0    -1  
$EndComp
$Comp
L power:GND #PWR033
U 1 1
P 4050 7150
F 0 "#PWR033" H 4050 6900 50  0001 C CNN
F 1 "GND" H 4055 6977 50  0000 C CNN
F 2 "" H 4050 7150 50  0001 C CNN
F 3 "" H 4050 7150 50  0001 C CNN
	1    4050 7150
	1    0    0    -1  
$EndComp
$Comp
L power:+3.3V #PWR032
U 1 1
P 4050 6850
F 0 "#PWR032" H 4050 6700 50  0001 C CNN
F 1 "+3.3V" H 4065 7023 50  0000 C CNN
F 2 "" H 4050 6850 50  0001 C CNN
F 3 "" H 4050 6850 50  0001 C CNN
	1    4050 6850
	1    0    0    -1  
$EndComp
$Comp
L Device:C C4
U 1 1
P 4550 7000
F 0 "C4" H 4665 7046 50  0000 L CNN
F 1 "0.1uF" H 4665 6955 50  0000 L CNN
F 2 "Capacitor_SMD:C_1206_3216Metric" H 4588 6850 50  0001 C CNN
F 3 "~" H 4550 7000 50  0001 C CNN
F 4 " C24497" H 4550 7000 50  0001 C CNN "LCSC"
	1    4550 7000
	1    0    0    -1  
$EndComp
$Comp
L power:GND #PWR035
U 1 1
P 4550 7150
F 0 "#PWR035" H 4550 6900 50  0001 C CNN
F 1 "GND" H 4555 6977 50  0000 C CNN
F 2 "" H 4550 7150 50  0001 C CNN
F 3 "" H 4550 7150 50  0001 C CNN
	1    4550 7150
	1    0    0    -1  
$EndComp
$Comp
L power:+5V #PWR034
U 1 1
P 4550 6850
F 0 "#PWR034" H 4550 6700 50  0001 C CNN
F 1 "+5V" H 4565 7023 50  0000 C CNN
F 2 "" H 4550 6850 50  0001 C CNN
F 3 "" H 4550 6850 50  0001 C CNN
	1    4550 6850
	1    0    0    -1  
$EndComp
Wire Wire Line
	4500 4400 4600 4400
$Comp
L power:+5V #PWR09
U 1 1
P 4500 4300
F 0 "#PWR09" H 4500 4150 50  0001 C CNN
F 1 "+5V" H 4515 4473 50  0000 C CNN
F 2 "" H 4500 4300 50  0001 C CNN
F 3 "" H 4500 4300 50  0001 C CNN
	1    4500 4300
	1    0    0    -1  
$EndComp
Wire Wire Line
	4900 4750 4900 4650
Wire Wire Line
	4800 4750 4900 4750
$Comp
L 74xx:74LS125 U3
U 3 1
P 4900 4400
F 0 "U3" H 4900 4717 50  0000 C CNN
F 1 "74HCT125" H 4900 4626 50  0000 C CNN
F 2 "" H 4900 4400 50  0001 C CNN
F 3 "http://www.ti.com/lit/gpn/sn74LS125" H 4900 4400 50  0001 C CNN
	3    4900 4400
	1    0    0    -1  
$EndComp
Text GLabel 5200 4400 2    50   Input ~ 0
DRQ
Text GLabel 4800 4750 0    39   Input ~ 0
~DRQ~_3V3
Wire Wire Line
	8300 3650 8500 3650
Wire Wire Line
	8300 3750 8500 3750
Wire Wire Line
	8500 3750 8500 3650
Connection ~ 8500 3650
Wire Notes Line
	550  550  550  3600
Wire Notes Line
	550  3600 4700 3600
Wire Notes Line
	4700 3600 4700 550 
Wire Notes Line
	4700 550  550  550 
Text Notes 600  700  0    79   ~ 0
INTERFACE CONNECTORS
Wire Notes Line
	11100 6450 7550 6450
Wire Notes Line
	11100 3150 11100 6450
Wire Notes Line
	550  3700 7450 3700
Wire Notes Line
	7450 3700 7450 6100
Wire Notes Line
	7450 6100 550  6100
Wire Notes Line
	550  6100 550  3700
Text Notes 600  3850 0    79   ~ 0
5V / 3.3V CONVERSION
NoConn ~ 1050 6950
Wire Wire Line
	1050 7250 1300 7250
Wire Wire Line
	1150 7150 1150 7350
Connection ~ 1150 7150
Wire Wire Line
	1050 7150 1150 7150
Wire Wire Line
	1150 7050 1150 7150
Wire Wire Line
	1050 7050 1150 7050
$Comp
L power:GND #PWR05
U 1 1
P 1150 7350
F 0 "#PWR05" H 1150 7100 50  0001 C CNN
F 1 "GND" H 1155 7177 50  0000 C CNN
F 2 "" H 1150 7350 50  0001 C CNN
F 3 "" H 1150 7350 50  0001 C CNN
	1    1150 7350
	1    0    0    -1  
$EndComp
$Comp
L Connector_Generic:Conn_01x04 J3
U 1 1
P 850 7050
F 0 "J3" H 768 7367 50  0000 C CNN
F 1 "XTA Power" H 768 7276 50  0000 C CNN
F 2 "" H 850 7050 50  0001 C CNN
F 3 "~" H 850 7050 50  0001 C CNN
	1    850  7050
	-1   0    0    -1  
$EndComp
$Comp
L 74xx:74LS125 U3
U 5 1
P 6150 6950
F 0 "U3" H 6380 6996 50  0000 L CNN
F 1 "74HCT125" H 6380 6905 50  0000 L CNN
F 2 "" H 6150 6950 50  0001 C CNN
F 3 "http://www.ti.com/lit/gpn/sn74LS125" H 6150 6950 50  0001 C CNN
	5    6150 6950
	1    0    0    -1  
$EndComp
Connection ~ 2000 7250
Wire Wire Line
	2100 7250 2000 7250
Text GLabel 2100 7250 2    50   Input ~ 0
VSYS
Wire Wire Line
	1850 7250 2000 7250
Text GLabel 1400 6750 2    50   Input ~ 0
IBM_5V_POWER
Wire Wire Line
	2000 7250 2000 7150
$Comp
L Device:D_Schottky D1
U 1 1
P 1700 7250
F 0 "D1" H 1750 7350 50  0000 R CNN
F 1 "MBR120/130" H 1950 7150 50  0000 R CNN
F 2 "Diode_SMD:D_SOD-123" H 1700 7250 50  0001 C CNN
F 3 "~" H 1700 7250 50  0001 C CNN
	1    1700 7250
	-1   0    0    1   
$EndComp
$Comp
L power:+5V #PWR011
U 1 1
P 2000 7150
F 0 "#PWR011" H 2000 7000 50  0001 C CNN
F 1 "+5V" H 2015 7323 50  0000 C CNN
F 2 "" H 2000 7150 50  0001 C CNN
F 3 "" H 2000 7150 50  0001 C CNN
	1    2000 7150
	1    0    0    -1  
$EndComp
Wire Notes Line
	6900 6200 6900 7700
Wire Notes Line
	6900 7700 550  7700
Wire Notes Line
	550  7700 550  6200
Wire Notes Line
	550  6200 6900 6200
Text Notes 600  6350 0    79   ~ 0
POWER
Text Notes 4850 700  0    79   ~ 0
CONFIGURATION
Wire Notes Line
	4800 550  11100 550 
Wire Notes Line
	11100 550  11100 3050
Wire Notes Line
	11100 3050 4800 3050
Wire Notes Line
	4800 3050 4800 550 
Text Notes 7000 3450 0    79   ~ 0
RASPBERRY\nPI PICO
Wire Notes Line
	11100 3150 6950 3150
Wire Notes Line
	6950 3150 6950 3600
Wire Notes Line
	6950 3600 7550 3600
Wire Notes Line
	7550 3600 7550 6450
Text GLabel 10000 4050 2    50   Input ~ 0
CFG_LATCH
Wire Wire Line
	10000 4050 9900 4050
Wire Wire Line
	9900 4050 9900 4150
Connection ~ 9900 4150
Wire Wire Line
	9900 4150 10000 4150
Text GLabel 9300 2150 0    50   Input ~ 0
CFG_LATCH
Wire Wire Line
	1400 6750 1300 6750
Wire Wire Line
	1300 6750 1300 7250
Connection ~ 1300 7250
Wire Wire Line
	1300 7250 1550 7250
Wire Wire Line
	8600 1850 9500 1850
Connection ~ 8600 1850
Wire Wire Line
	7950 1850 8600 1850
Wire Wire Line
	8600 2050 8600 1850
Text GLabel 8600 2050 3    50   Input ~ 0
SD0_CD
Text GLabel 8300 3450 0    50   Input ~ 0
DBG_RX
Wire Wire Line
	9900 5350 9700 5350
Text GLabel 9900 5350 2    50   Input ~ 0
SD0_CS
Wire Wire Line
	8500 3550 8500 3450
Wire Wire Line
	8500 3450 8300 3450
Wire Wire Line
	8500 3650 8600 3650
Wire Wire Line
	8600 3650 8700 3650
Connection ~ 8600 3650
Wire Wire Line
	8600 3350 8600 3650
Wire Wire Line
	8500 3550 8700 3550
Text GLabel 8300 3350 0    50   Input ~ 0
DBG_TX
Wire Wire Line
	8300 3350 8600 3350
Connection ~ 8500 3550
Wire Wire Line
	8300 3550 8500 3550
Text GLabel 8000 3550 0    50   Input ~ 0
CFG_DATA
$Comp
L Device:R R14
U 1 1
P 8150 3550
F 0 "R14" V 8100 3750 50  0000 C CNN
F 1 "10K" V 8150 3550 50  0000 C CNN
F 2 "Resistor_SMD:R_1206_3216Metric" V 8080 3550 50  0001 C CNN
F 3 "~" H 8150 3550 50  0001 C CNN
F 4 "C17902" V 8150 3550 50  0001 C CNN "LCSC"
	1    8150 3550
	0    1    1    0   
$EndComp
Text Notes 7000 6700 0    39   ~ 0
The PICO already has a 47uF cap on both the 5v and 3.3v\nside of the regulator, so none is included in this design.
$EndSCHEMATC
